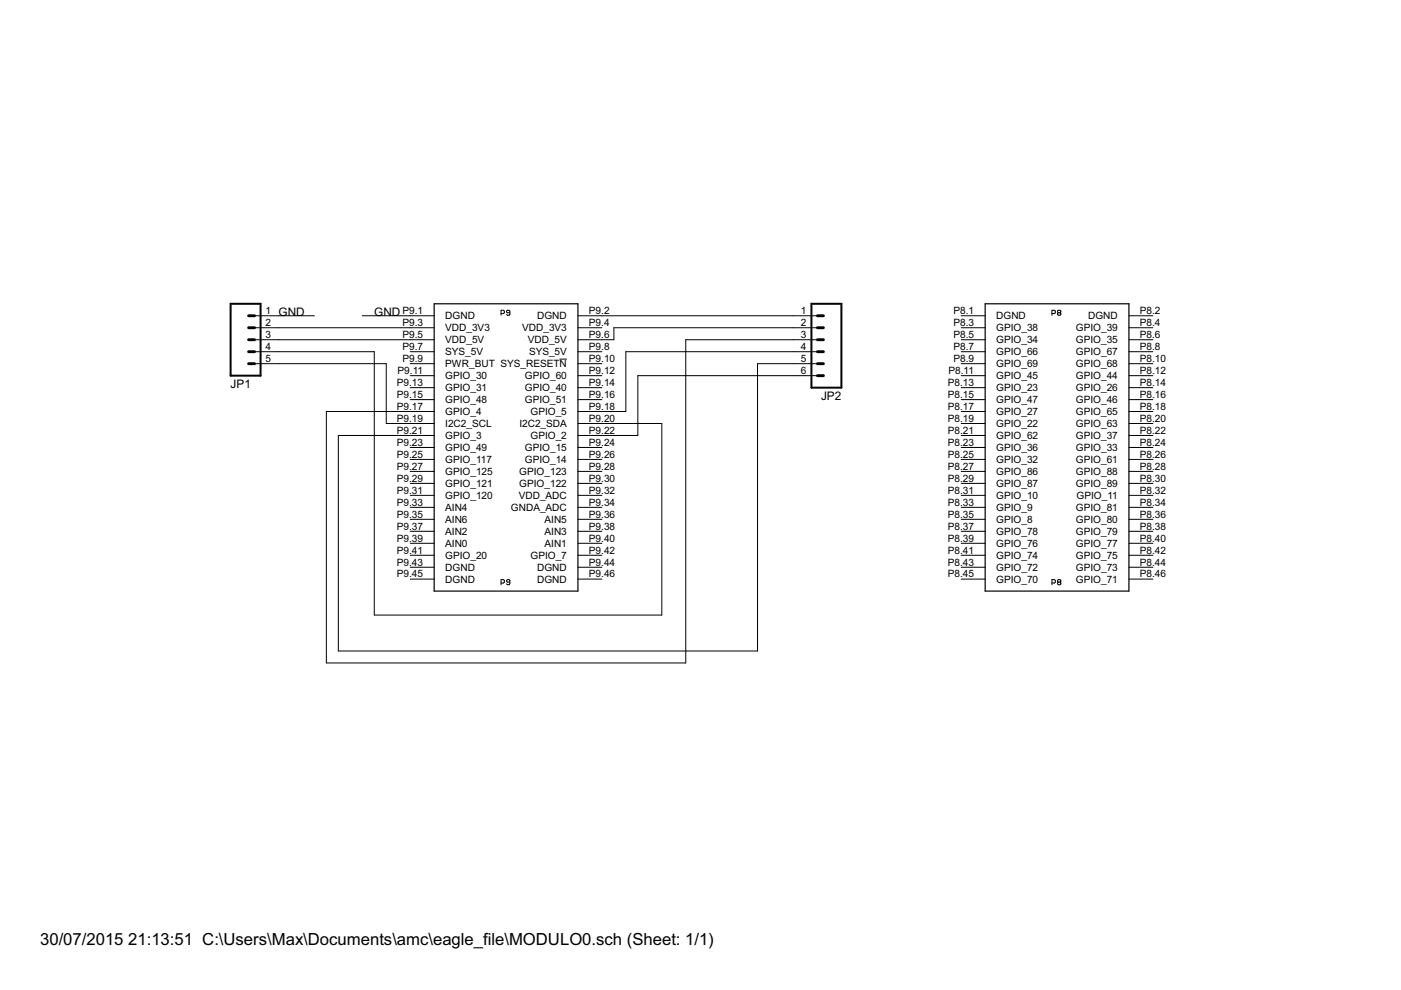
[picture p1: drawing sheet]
<?xml version="1.0" encoding="utf-8"?>
<!DOCTYPE eagle SYSTEM "eagle.dtd">
<!--
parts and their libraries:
SparkFun-Boards: Licensing: Creative Commons ShareAlike 4.0 International - https://creativecommons.org/licenses/by-sa/4.0
-->
<eagle version="7.1.0">
<drawing>
<settings>
<setting alwaysvectorfont="no"/>
<setting verticaltext="up"/>
</settings>
<grid distance="0.1" unitdist="inch" unit="inch" style="lines" multiple="1" display="no" altdistance="0.01" altunitdist="inch" altunit="inch"/>
<schematic xreflabel="%F%N/%S.%C%R" xrefpart="/%S.%C%R">
<libraries>
<library name="SparkFun-Boards">
<symbols>
<symbol name="BEAGLE_BONE_BLACK_P8">
<pin name="DGND@1" x="-20.32" y="25.4" length="middle"/>
<pin name="GPIO_38" x="-20.32" y="22.86" length="middle"/>
<pin name="GPIO_39" x="20.32" y="22.86" length="middle" rot="R180"/>
<pin name="GPIO_34" x="-20.32" y="20.32" length="middle"/>
<pin name="GPIO_35" x="20.32" y="20.32" length="middle" rot="R180"/>
<pin name="GPIO_66" x="-20.32" y="17.78" length="middle"/>
<pin name="GPIO_67" x="20.32" y="17.78" length="middle" rot="R180"/>
<pin name="GPIO_69" x="-20.32" y="15.24" length="middle"/>
<pin name="GPIO_68" x="20.32" y="15.24" length="middle" rot="R180"/>
<pin name="GPIO_45" x="-20.32" y="12.7" length="middle"/>
<pin name="GPIO_44" x="20.32" y="12.7" length="middle" rot="R180"/>
<pin name="GPIO_23" x="-20.32" y="10.16" length="middle"/>
<pin name="GPIO_26" x="20.32" y="10.16" length="middle" rot="R180"/>
<pin name="GPIO_47" x="-20.32" y="7.62" length="middle"/>
<pin name="GPIO_46" x="20.32" y="7.62" length="middle" rot="R180"/>
<pin name="GPIO_27" x="-20.32" y="5.08" length="middle"/>
<pin name="GPIO_65" x="20.32" y="5.08" length="middle" rot="R180"/>
<pin name="GPIO_22" x="-20.32" y="2.54" length="middle"/>
<pin name="GPIO_63" x="20.32" y="2.54" length="middle" rot="R180"/>
<pin name="GPIO_62" x="-20.32" y="0" length="middle"/>
<pin name="GPIO_37" x="20.32" y="0" length="middle" rot="R180"/>
<pin name="GPIO_36" x="-20.32" y="-2.54" length="middle"/>
<pin name="GPIO_61" x="20.32" y="-5.08" length="middle" rot="R180"/>
<pin name="GPIO_32" x="-20.32" y="-5.08" length="middle"/>
<pin name="GPIO_88" x="20.32" y="-7.62" length="middle" rot="R180"/>
<pin name="GPIO_86" x="-20.32" y="-7.62" length="middle"/>
<pin name="GPIO_89" x="20.32" y="-10.16" length="middle" rot="R180"/>
<pin name="GPIO_87" x="-20.32" y="-10.16" length="middle"/>
<pin name="GPIO_11" x="20.32" y="-12.7" length="middle" rot="R180"/>
<pin name="GPIO_10" x="-20.32" y="-12.7" length="middle"/>
<pin name="GPIO_81" x="20.32" y="-15.24" length="middle" rot="R180"/>
<pin name="GPIO_9" x="-20.32" y="-15.24" length="middle"/>
<pin name="GPIO_80" x="20.32" y="-17.78" length="middle" rot="R180"/>
<pin name="GPIO_8" x="-20.32" y="-17.78" length="middle"/>
<pin name="GPIO_79" x="20.32" y="-20.32" length="middle" rot="R180"/>
<pin name="GPIO_76" x="-20.32" y="-22.86" length="middle"/>
<pin name="GPIO_77" x="20.32" y="-22.86" length="middle" rot="R180"/>
<pin name="GPIO_74" x="-20.32" y="-25.4" length="middle"/>
<pin name="GPIO_75" x="20.32" y="-25.4" length="middle" rot="R180"/>
<pin name="DGND@2" x="20.32" y="25.4" length="middle" rot="R180"/>
<pin name="GPIO_72" x="-20.32" y="-27.94" length="middle"/>
<pin name="GPIO_73" x="20.32" y="-27.94" length="middle" rot="R180"/>
<pin name="GPIO_70" x="-20.32" y="-30.48" length="middle"/>
<pin name="GPIO_71" x="20.32" y="-30.48" length="middle" rot="R180"/>
<wire x1="-15.24" y1="27.94" x2="15.24" y2="27.94" width="0.254" layer="94"/>
<wire x1="15.24" y1="27.94" x2="15.24" y2="-33.02" width="0.254" layer="94"/>
<wire x1="15.24" y1="-33.02" x2="-15.24" y2="-33.02" width="0.254" layer="94"/>
<wire x1="-15.24" y1="-33.02" x2="-15.24" y2="27.94" width="0.254" layer="94"/>
<text x="0" y="25.4" size="1.27" layer="94" font="vector" ratio="15" align="bottom-center">P8</text>
<text x="0" y="-30.48" size="1.27" layer="94" font="vector" ratio="15" rot="R180" align="bottom-center">P8</text>
<pin name="GPIO_78" x="-20.32" y="-20.32" length="middle"/>
<pin name="GPIO_33" x="20.32" y="-2.54" length="middle" rot="R180"/>
</symbol>
<symbol name="BEAGLE_BONE_BLACK_P9">
<pin name="DGND@1" x="-20.32" y="25.4" length="middle"/>
<pin name="VDD_3V3@1" x="-20.32" y="22.86" length="middle"/>
<pin name="VDD_3V3@2" x="20.32" y="22.86" length="middle" rot="R180"/>
<pin name="SYS_5V@1" x="-20.32" y="17.78" length="middle"/>
<pin name="SYS_5V@2" x="20.32" y="17.78" length="middle" rot="R180"/>
<pin name="PWR_BUT" x="-20.32" y="15.24" length="middle"/>
<pin name="SYS_RESET!N" x="20.32" y="15.24" length="middle" rot="R180"/>
<pin name="GPIO_30" x="-20.32" y="12.7" length="middle"/>
<pin name="GPIO_60" x="20.32" y="12.7" length="middle" rot="R180"/>
<pin name="GPIO_31" x="-20.32" y="10.16" length="middle"/>
<pin name="GPIO_40" x="20.32" y="10.16" length="middle" rot="R180"/>
<pin name="GPIO_48" x="-20.32" y="7.62" length="middle"/>
<pin name="GPIO_51" x="20.32" y="7.62" length="middle" rot="R180"/>
<pin name="GPIO_4" x="-20.32" y="5.08" length="middle"/>
<pin name="GPIO_5" x="20.32" y="5.08" length="middle" rot="R180"/>
<pin name="I2C2_SCL" x="-20.32" y="2.54" length="middle"/>
<pin name="I2C2_SDA" x="20.32" y="2.54" length="middle" rot="R180"/>
<pin name="GPIO_3" x="-20.32" y="0" length="middle"/>
<pin name="GPIO_2" x="20.32" y="0" length="middle" rot="R180"/>
<pin name="GPIO_49" x="-20.32" y="-2.54" length="middle"/>
<pin name="GPIO_15" x="20.32" y="-2.54" length="middle" rot="R180"/>
<pin name="GPIO_117" x="-20.32" y="-5.08" length="middle"/>
<pin name="GPIO_14" x="20.32" y="-5.08" length="middle" rot="R180"/>
<pin name="GPIO_125" x="-20.32" y="-7.62" length="middle"/>
<pin name="GPIO_123" x="20.32" y="-7.62" length="middle" rot="R180"/>
<pin name="GPIO_121" x="-20.32" y="-10.16" length="middle"/>
<pin name="GPIO_122" x="20.32" y="-10.16" length="middle" rot="R180"/>
<pin name="GPIO_120" x="-20.32" y="-12.7" length="middle"/>
<pin name="VDD_ADC" x="20.32" y="-12.7" length="middle" rot="R180"/>
<pin name="AIN4" x="-20.32" y="-15.24" length="middle"/>
<pin name="GNDA_ADC" x="20.32" y="-15.24" length="middle" rot="R180"/>
<pin name="AIN6" x="-20.32" y="-17.78" length="middle"/>
<pin name="AIN5" x="20.32" y="-17.78" length="middle" rot="R180"/>
<pin name="AIN2" x="-20.32" y="-20.32" length="middle"/>
<pin name="AIN3" x="20.32" y="-20.32" length="middle" rot="R180"/>
<pin name="AIN0" x="-20.32" y="-22.86" length="middle"/>
<pin name="AIN1" x="20.32" y="-22.86" length="middle" rot="R180"/>
<pin name="GPIO_20" x="-20.32" y="-25.4" length="middle"/>
<pin name="GPIO_7" x="20.32" y="-25.4" length="middle" rot="R180"/>
<pin name="DGND@2" x="20.32" y="25.4" length="middle" rot="R180"/>
<pin name="DGND@3" x="-20.32" y="-27.94" length="middle"/>
<pin name="DGND@4" x="20.32" y="-27.94" length="middle" rot="R180"/>
<pin name="DGND@5" x="-20.32" y="-30.48" length="middle"/>
<pin name="DGND@6" x="20.32" y="-30.48" length="middle" rot="R180"/>
<wire x1="-15.24" y1="27.94" x2="15.24" y2="27.94" width="0.254" layer="94"/>
<wire x1="15.24" y1="27.94" x2="15.24" y2="-33.02" width="0.254" layer="94"/>
<wire x1="15.24" y1="-33.02" x2="-15.24" y2="-33.02" width="0.254" layer="94"/>
<wire x1="-15.24" y1="-33.02" x2="-15.24" y2="27.94" width="0.254" layer="94"/>
<text x="0" y="25.4" size="1.27" layer="94" font="vector" ratio="15" align="bottom-center">P9</text>
<text x="0" y="-30.48" size="1.27" layer="94" font="vector" ratio="15" rot="R180" align="bottom-center">P9</text>
<pin name="VDD_5V@1" x="-20.32" y="20.32" length="middle"/>
<pin name="VDD_5V@2" x="20.32" y="20.32" length="middle" rot="R180"/>
</symbol>
</symbols>
<devicesets>
<deviceset name="BEAGLE_BONE_BLACK_CAPE">
<gates>
<gate name="P8" symbol="BEAGLE_BONE_BLACK_P8" x="-17.78" y="-2.54"/>
<gate name="P9" symbol="BEAGLE_BONE_BLACK_P9" x="-17.78" y="-66.04"/>
</gates>
<devices>
<device name="" package="BEAGLE_BONE_BLACK_CAPE">
<connects>
<connect gate="P8" pin="DGND@1" pad="P8.1"/>
<connect gate="P8" pin="DGND@2" pad="P8.2"/>
<connect gate="P8" pin="GPIO_10" pad="P8.31"/>
<connect gate="P8" pin="GPIO_11" pad="P8.32"/>
<connect gate="P8" pin="GPIO_22" pad="P8.19"/>
<connect gate="P8" pin="GPIO_23" pad="P8.13"/>
<connect gate="P8" pin="GPIO_26" pad="P8.14"/>
<connect gate="P8" pin="GPIO_27" pad="P8.17"/>
<connect gate="P8" pin="GPIO_32" pad="P8.25"/>
<connect gate="P8" pin="GPIO_33" pad="P8.24"/>
<connect gate="P8" pin="GPIO_34" pad="P8.5"/>
<connect gate="P8" pin="GPIO_35" pad="P8.6"/>
<connect gate="P8" pin="GPIO_36" pad="P8.23"/>
<connect gate="P8" pin="GPIO_37" pad="P8.22"/>
<connect gate="P8" pin="GPIO_38" pad="P8.3"/>
<connect gate="P8" pin="GPIO_39" pad="P8.4"/>
<connect gate="P8" pin="GPIO_44" pad="P8.12"/>
<connect gate="P8" pin="GPIO_45" pad="P8.11"/>
<connect gate="P8" pin="GPIO_46" pad="P8.16"/>
<connect gate="P8" pin="GPIO_47" pad="P8.15"/>
<connect gate="P8" pin="GPIO_61" pad="P8.26"/>
<connect gate="P8" pin="GPIO_62" pad="P8.21"/>
<connect gate="P8" pin="GPIO_63" pad="P8.20"/>
<connect gate="P8" pin="GPIO_65" pad="P8.18"/>
<connect gate="P8" pin="GPIO_66" pad="P8.7"/>
<connect gate="P8" pin="GPIO_67" pad="P8.8"/>
<connect gate="P8" pin="GPIO_68" pad="P8.10"/>
<connect gate="P8" pin="GPIO_69" pad="P8.9"/>
<connect gate="P8" pin="GPIO_70" pad="P8.45"/>
<connect gate="P8" pin="GPIO_71" pad="P8.46"/>
<connect gate="P8" pin="GPIO_72" pad="P8.43"/>
<connect gate="P8" pin="GPIO_73" pad="P8.44"/>
<connect gate="P8" pin="GPIO_74" pad="P8.41"/>
<connect gate="P8" pin="GPIO_75" pad="P8.42"/>
<connect gate="P8" pin="GPIO_76" pad="P8.39"/>
<connect gate="P8" pin="GPIO_77" pad="P8.40"/>
<connect gate="P8" pin="GPIO_78" pad="P8.37"/>
<connect gate="P8" pin="GPIO_79" pad="P8.38"/>
<connect gate="P8" pin="GPIO_8" pad="P8.35"/>
<connect gate="P8" pin="GPIO_80" pad="P8.36"/>
<connect gate="P8" pin="GPIO_81" pad="P8.34"/>
<connect gate="P8" pin="GPIO_86" pad="P8.27"/>
<connect gate="P8" pin="GPIO_87" pad="P8.29"/>
<connect gate="P8" pin="GPIO_88" pad="P8.28"/>
<connect gate="P8" pin="GPIO_89" pad="P8.30"/>
<connect gate="P8" pin="GPIO_9" pad="P8.33"/>
<connect gate="P9" pin="AIN0" pad="P9.39"/>
<connect gate="P9" pin="AIN1" pad="P9.40"/>
<connect gate="P9" pin="AIN2" pad="P9.37"/>
<connect gate="P9" pin="AIN3" pad="P9.38"/>
<connect gate="P9" pin="AIN4" pad="P9.33"/>
<connect gate="P9" pin="AIN5" pad="P9.36"/>
<connect gate="P9" pin="AIN6" pad="P9.35"/>
<connect gate="P9" pin="DGND@1" pad="P9.1"/>
<connect gate="P9" pin="DGND@2" pad="P9.2"/>
<connect gate="P9" pin="DGND@3" pad="P9.43"/>
<connect gate="P9" pin="DGND@4" pad="P9.44"/>
<connect gate="P9" pin="DGND@5" pad="P9.45"/>
<connect gate="P9" pin="DGND@6" pad="P9.46"/>
<connect gate="P9" pin="GNDA_ADC" pad="P9.34"/>
<connect gate="P9" pin="GPIO_117" pad="P9.25"/>
<connect gate="P9" pin="GPIO_120" pad="P9.31"/>
<connect gate="P9" pin="GPIO_121" pad="P9.29"/>
<connect gate="P9" pin="GPIO_122" pad="P9.30"/>
<connect gate="P9" pin="GPIO_123" pad="P9.28"/>
<connect gate="P9" pin="GPIO_125" pad="P9.27"/>
<connect gate="P9" pin="GPIO_14" pad="P9.26"/>
<connect gate="P9" pin="GPIO_15" pad="P9.24"/>
<connect gate="P9" pin="GPIO_2" pad="P9.22"/>
<connect gate="P9" pin="GPIO_20" pad="P9.41"/>
<connect gate="P9" pin="GPIO_3" pad="P9.21"/>
<connect gate="P9" pin="GPIO_30" pad="P9.11"/>
<connect gate="P9" pin="GPIO_31" pad="P9.13"/>
<connect gate="P9" pin="GPIO_4" pad="P9.17"/>
<connect gate="P9" pin="GPIO_40" pad="P9.14"/>
<connect gate="P9" pin="GPIO_48" pad="P9.15"/>
<connect gate="P9" pin="GPIO_49" pad="P9.23"/>
<connect gate="P9" pin="GPIO_5" pad="P9.18"/>
<connect gate="P9" pin="GPIO_51" pad="P9.16"/>
<connect gate="P9" pin="GPIO_60" pad="P9.12"/>
<connect gate="P9" pin="GPIO_7" pad="P9.42"/>
<connect gate="P9" pin="I2C2_SCL" pad="P9.19"/>
<connect gate="P9" pin="I2C2_SDA" pad="P9.20"/>
<connect gate="P9" pin="PWR_BUT" pad="P9.9"/>
<connect gate="P9" pin="SYS_5V@1" pad="P9.7"/>
<connect gate="P9" pin="SYS_5V@2" pad="P9.8"/>
<connect gate="P9" pin="SYS_RESET!N" pad="P9.10"/>
<connect gate="P9" pin="VDD_3V3@1" pad="P9.3"/>
<connect gate="P9" pin="VDD_3V3@2" pad="P9.4"/>
<connect gate="P9" pin="VDD_5V@1" pad="P9.5"/>
<connect gate="P9" pin="VDD_5V@2" pad="P9.6"/>
<connect gate="P9" pin="VDD_ADC" pad="P9.32"/>
</connects>
<technologies>
<technology name=""/>
</technologies>
</device>
</devices>
</deviceset>
</devicesets>
</library>
<library name="SparkFun-Connectors">
<symbols>
<symbol name="M05">
<wire x1="3.81" y1="-7.62" x2="-2.54" y2="-7.62" width="0.4064" layer="94"/>
<wire x1="1.27" y1="0" x2="2.54" y2="0" width="0.6096" layer="94"/>
<wire x1="1.27" y1="-2.54" x2="2.54" y2="-2.54" width="0.6096" layer="94"/>
<wire x1="1.27" y1="-5.08" x2="2.54" y2="-5.08" width="0.6096" layer="94"/>
<wire x1="-2.54" y1="7.62" x2="-2.54" y2="-7.62" width="0.4064" layer="94"/>
<wire x1="3.81" y1="-7.62" x2="3.81" y2="7.62" width="0.4064" layer="94"/>
<wire x1="-2.54" y1="7.62" x2="3.81" y2="7.62" width="0.4064" layer="94"/>
<wire x1="1.27" y1="5.08" x2="2.54" y2="5.08" width="0.6096" layer="94"/>
<wire x1="1.27" y1="2.54" x2="2.54" y2="2.54" width="0.6096" layer="94"/>
<text x="-2.54" y="-10.16" size="1.778" layer="96">&gt;VALUE</text>
<text x="-2.54" y="8.382" size="1.778" layer="95">&gt;NAME</text>
<pin name="1" x="7.62" y="-5.08" visible="pad" length="middle" direction="pas" swaplevel="1" rot="R180"/>
<pin name="2" x="7.62" y="-2.54" visible="pad" length="middle" direction="pas" swaplevel="1" rot="R180"/>
<pin name="3" x="7.62" y="0" visible="pad" length="middle" direction="pas" swaplevel="1" rot="R180"/>
<pin name="4" x="7.62" y="2.54" visible="pad" length="middle" direction="pas" swaplevel="1" rot="R180"/>
<pin name="5" x="7.62" y="5.08" visible="pad" length="middle" direction="pas" swaplevel="1" rot="R180"/>
</symbol>
<symbol name="M06">
<wire x1="1.27" y1="-7.62" x2="-5.08" y2="-7.62" width="0.4064" layer="94"/>
<wire x1="-1.27" y1="0" x2="0" y2="0" width="0.6096" layer="94"/>
<wire x1="-1.27" y1="-2.54" x2="0" y2="-2.54" width="0.6096" layer="94"/>
<wire x1="-1.27" y1="-5.08" x2="0" y2="-5.08" width="0.6096" layer="94"/>
<wire x1="-5.08" y1="10.16" x2="-5.08" y2="-7.62" width="0.4064" layer="94"/>
<wire x1="1.27" y1="-7.62" x2="1.27" y2="10.16" width="0.4064" layer="94"/>
<wire x1="-5.08" y1="10.16" x2="1.27" y2="10.16" width="0.4064" layer="94"/>
<wire x1="-1.27" y1="5.08" x2="0" y2="5.08" width="0.6096" layer="94"/>
<wire x1="-1.27" y1="2.54" x2="0" y2="2.54" width="0.6096" layer="94"/>
<wire x1="-1.27" y1="7.62" x2="0" y2="7.62" width="0.6096" layer="94"/>
<text x="-5.08" y="-10.16" size="1.778" layer="96">&gt;VALUE</text>
<text x="-5.08" y="10.922" size="1.778" layer="95">&gt;NAME</text>
<pin name="1" x="5.08" y="-5.08" visible="pad" length="middle" direction="pas" swaplevel="1" rot="R180"/>
<pin name="2" x="5.08" y="-2.54" visible="pad" length="middle" direction="pas" swaplevel="1" rot="R180"/>
<pin name="3" x="5.08" y="0" visible="pad" length="middle" direction="pas" swaplevel="1" rot="R180"/>
<pin name="4" x="5.08" y="2.54" visible="pad" length="middle" direction="pas" swaplevel="1" rot="R180"/>
<pin name="5" x="5.08" y="5.08" visible="pad" length="middle" direction="pas" swaplevel="1" rot="R180"/>
<pin name="6" x="5.08" y="7.62" visible="pad" length="middle" direction="pas" swaplevel="1" rot="R180"/>
</symbol>
</symbols>
<devicesets>
<deviceset name="M05" prefix="JP" uservalue="yes">
<gates>
<gate name="G$1" symbol="M05" x="-2.54" y="0"/>
</gates>
<devices>
<device name="PTH" package="1X05">
<connects>
<connect gate="G$1" pin="1" pad="1"/>
<connect gate="G$1" pin="2" pad="2"/>
<connect gate="G$1" pin="3" pad="3"/>
<connect gate="G$1" pin="4" pad="4"/>
<connect gate="G$1" pin="5" pad="5"/>
</connects>
<technologies>
<technology name=""/>
</technologies>
</device>
<device name="1.27MM" package="1X05-1.27MM">
<connects>
<connect gate="G$1" pin="1" pad="1"/>
<connect gate="G$1" pin="2" pad="2"/>
<connect gate="G$1" pin="3" pad="3"/>
<connect gate="G$1" pin="4" pad="4"/>
<connect gate="G$1" pin="5" pad="5"/>
</connects>
<technologies>
<technology name=""/>
</technologies>
</device>
<device name="LOCK" package="1X05_LOCK">
<connects>
<connect gate="G$1" pin="1" pad="1"/>
<connect gate="G$1" pin="2" pad="2"/>
<connect gate="G$1" pin="3" pad="3"/>
<connect gate="G$1" pin="4" pad="4"/>
<connect gate="G$1" pin="5" pad="5"/>
</connects>
<technologies>
<technology name=""/>
</technologies>
</device>
<device name="LOCK_LONGPADS" package="1X05_LOCK_LONGPADS">
<connects>
<connect gate="G$1" pin="1" pad="1"/>
<connect gate="G$1" pin="2" pad="2"/>
<connect gate="G$1" pin="3" pad="3"/>
<connect gate="G$1" pin="4" pad="4"/>
<connect gate="G$1" pin="5" pad="5"/>
</connects>
<technologies>
<technology name=""/>
</technologies>
</device>
<device name="PTH_LONGPADS" package="1X05_LONGPADS">
<connects>
<connect gate="G$1" pin="1" pad="1"/>
<connect gate="G$1" pin="2" pad="2"/>
<connect gate="G$1" pin="3" pad="3"/>
<connect gate="G$1" pin="4" pad="4"/>
<connect gate="G$1" pin="5" pad="5"/>
</connects>
<technologies>
<technology name=""/>
</technologies>
</device>
<device name="SMD" package="1X05-1MM">
<connects>
<connect gate="G$1" pin="1" pad="1"/>
<connect gate="G$1" pin="2" pad="2"/>
<connect gate="G$1" pin="3" pad="3"/>
<connect gate="G$1" pin="4" pad="4"/>
<connect gate="G$1" pin="5" pad="5"/>
</connects>
<technologies>
<technology name=""/>
</technologies>
</device>
<device name="SMD2" package="1X05-1MM-RA">
<connects>
<connect gate="G$1" pin="1" pad="1"/>
<connect gate="G$1" pin="2" pad="2"/>
<connect gate="G$1" pin="3" pad="3"/>
<connect gate="G$1" pin="4" pad="4"/>
<connect gate="G$1" pin="5" pad="5"/>
</connects>
<technologies>
<technology name=""/>
</technologies>
</device>
<device name="NO_SILK" package="1X05_NO_SILK">
<connects>
<connect gate="G$1" pin="1" pad="1"/>
<connect gate="G$1" pin="2" pad="2"/>
<connect gate="G$1" pin="3" pad="3"/>
<connect gate="G$1" pin="4" pad="4"/>
<connect gate="G$1" pin="5" pad="5"/>
</connects>
<technologies>
<technology name=""/>
</technologies>
</device>
<device name="JST" package="JST-5-PTH">
<connects>
<connect gate="G$1" pin="1" pad="1"/>
<connect gate="G$1" pin="2" pad="2"/>
<connect gate="G$1" pin="3" pad="3"/>
<connect gate="G$1" pin="4" pad="4"/>
<connect gate="G$1" pin="5" pad="5"/>
</connects>
<technologies>
<technology name=""/>
</technologies>
</device>
<device name="JST-VERT" package="JST-5-PTH-VERT">
<connects>
<connect gate="G$1" pin="1" pad="1"/>
<connect gate="G$1" pin="2" pad="2"/>
<connect gate="G$1" pin="3" pad="3"/>
<connect gate="G$1" pin="4" pad="4"/>
<connect gate="G$1" pin="5" pad="5"/>
</connects>
<technologies>
<technology name=""/>
</technologies>
</device>
<device name="SCREW" package="SCREWTERMINAL-3.5MM-5">
<connects>
<connect gate="G$1" pin="1" pad="1"/>
<connect gate="G$1" pin="2" pad="2"/>
<connect gate="G$1" pin="3" pad="3"/>
<connect gate="G$1" pin="4" pad="4"/>
<connect gate="G$1" pin="5" pad="5"/>
</connects>
<technologies>
<technology name="">
<attribute name="PROD_ID" value="Combine 8288+8399" constant="no"/>
</technology>
</technologies>
</device>
</devices>
</deviceset>
<deviceset name="M06" prefix="JP" uservalue="yes">
<gates>
<gate name="G$1" symbol="M06" x="-2.54" y="0"/>
</gates>
<devices>
<device name="SILK_FEMALE_PTH" package="1X06">
<connects>
<connect gate="G$1" pin="1" pad="1"/>
<connect gate="G$1" pin="2" pad="2"/>
<connect gate="G$1" pin="3" pad="3"/>
<connect gate="G$1" pin="4" pad="4"/>
<connect gate="G$1" pin="5" pad="5"/>
<connect gate="G$1" pin="6" pad="6"/>
</connects>
<technologies>
<technology name="">
<attribute name="PROD_ID" value="CONN-08437"/>
</technology>
</technologies>
</device>
<device name="POLAR" package="MOLEX-1X6">
<connects>
<connect gate="G$1" pin="1" pad="1"/>
<connect gate="G$1" pin="2" pad="2"/>
<connect gate="G$1" pin="3" pad="3"/>
<connect gate="G$1" pin="4" pad="4"/>
<connect gate="G$1" pin="5" pad="5"/>
<connect gate="G$1" pin="6" pad="6"/>
</connects>
<technologies>
<technology name=""/>
</technologies>
</device>
<device name="RA" package="MOLEX-1X6-RA">
<connects>
<connect gate="G$1" pin="1" pad="1"/>
<connect gate="G$1" pin="2" pad="2"/>
<connect gate="G$1" pin="3" pad="3"/>
<connect gate="G$1" pin="4" pad="4"/>
<connect gate="G$1" pin="5" pad="5"/>
<connect gate="G$1" pin="6" pad="6"/>
</connects>
<technologies>
<technology name=""/>
</technologies>
</device>
<device name="SMD" package="1X06-SMD">
<connects>
<connect gate="G$1" pin="1" pad="1"/>
<connect gate="G$1" pin="2" pad="2"/>
<connect gate="G$1" pin="3" pad="3"/>
<connect gate="G$1" pin="4" pad="4"/>
<connect gate="G$1" pin="5" pad="5"/>
<connect gate="G$1" pin="6" pad="6"/>
</connects>
<technologies>
<technology name="">
<attribute name="PROD_ID" value="CONN-08971" constant="no"/>
<attribute name="VALUE" value="RA 6Pin SMD" constant="no"/>
</technology>
</technologies>
</device>
<device name="LOCK" package="1X06_LOCK">
<connects>
<connect gate="G$1" pin="1" pad="1"/>
<connect gate="G$1" pin="2" pad="2"/>
<connect gate="G$1" pin="3" pad="3"/>
<connect gate="G$1" pin="4" pad="4"/>
<connect gate="G$1" pin="5" pad="5"/>
<connect gate="G$1" pin="6" pad="6"/>
</connects>
<technologies>
<technology name=""/>
</technologies>
</device>
<device name="LOCK_LONGPADS" package="1X06_LOCK_LONGPADS">
<connects>
<connect gate="G$1" pin="1" pad="1"/>
<connect gate="G$1" pin="2" pad="2"/>
<connect gate="G$1" pin="3" pad="3"/>
<connect gate="G$1" pin="4" pad="4"/>
<connect gate="G$1" pin="5" pad="5"/>
<connect gate="G$1" pin="6" pad="6"/>
</connects>
<technologies>
<technology name=""/>
</technologies>
</device>
<device name="POLAR_LOCK" package="MOLEX-1X6_LOCK">
<connects>
<connect gate="G$1" pin="1" pad="1"/>
<connect gate="G$1" pin="2" pad="2"/>
<connect gate="G$1" pin="3" pad="3"/>
<connect gate="G$1" pin="4" pad="4"/>
<connect gate="G$1" pin="5" pad="5"/>
<connect gate="G$1" pin="6" pad="6"/>
</connects>
<technologies>
<technology name=""/>
</technologies>
</device>
<device name="RA_LOCK" package="MOLEX-1X6-RA_LOCK">
<connects>
<connect gate="G$1" pin="1" pad="1"/>
<connect gate="G$1" pin="2" pad="2"/>
<connect gate="G$1" pin="3" pad="3"/>
<connect gate="G$1" pin="4" pad="4"/>
<connect gate="G$1" pin="5" pad="5"/>
<connect gate="G$1" pin="6" pad="6"/>
</connects>
<technologies>
<technology name=""/>
</technologies>
</device>
<device name="SIP_LOCK" package="1X06-SIP_LOCK">
<connects>
<connect gate="G$1" pin="1" pad="1"/>
<connect gate="G$1" pin="2" pad="2"/>
<connect gate="G$1" pin="3" pad="3"/>
<connect gate="G$1" pin="4" pad="4"/>
<connect gate="G$1" pin="5" pad="5"/>
<connect gate="G$1" pin="6" pad="6"/>
</connects>
<technologies>
<technology name=""/>
</technologies>
</device>
<device name="FEMALE_LOCK" package="1X06_FEMALE_LOCK.010">
<connects>
<connect gate="G$1" pin="1" pad="1"/>
<connect gate="G$1" pin="2" pad="2"/>
<connect gate="G$1" pin="3" pad="3"/>
<connect gate="G$1" pin="4" pad="4"/>
<connect gate="G$1" pin="5" pad="5"/>
<connect gate="G$1" pin="6" pad="6"/>
</connects>
<technologies>
<technology name=""/>
</technologies>
</device>
<device name="LONGPADS" package="1X06_LONGPADS">
<connects>
<connect gate="G$1" pin="1" pad="1"/>
<connect gate="G$1" pin="2" pad="2"/>
<connect gate="G$1" pin="3" pad="3"/>
<connect gate="G$1" pin="4" pad="4"/>
<connect gate="G$1" pin="5" pad="5"/>
<connect gate="G$1" pin="6" pad="6"/>
</connects>
<technologies>
<technology name=""/>
</technologies>
</device>
<device name="1X06-SMD_EDGE_FEMALE" package="1X06-SMD_EDGE">
<connects>
<connect gate="G$1" pin="1" pad="1"/>
<connect gate="G$1" pin="2" pad="2"/>
<connect gate="G$1" pin="3" pad="3"/>
<connect gate="G$1" pin="4" pad="4"/>
<connect gate="G$1" pin="5" pad="5"/>
<connect gate="G$1" pin="6" pad="6"/>
</connects>
<technologies>
<technology name=""/>
</technologies>
</device>
<device name="3.5MM-6" package="SCREWTERMINAL-3.5MM-6">
<connects>
<connect gate="G$1" pin="1" pad="1"/>
<connect gate="G$1" pin="2" pad="2"/>
<connect gate="G$1" pin="3" pad="3"/>
<connect gate="G$1" pin="4" pad="4"/>
<connect gate="G$1" pin="5" pad="5"/>
<connect gate="G$1" pin="6" pad="6"/>
</connects>
<technologies>
<technology name=""/>
</technologies>
</device>
<device name="SMDF" package="1X06-SMD-FEMALE">
<connects>
<connect gate="G$1" pin="1" pad="1"/>
<connect gate="G$1" pin="2" pad="2"/>
<connect gate="G$1" pin="3" pad="3"/>
<connect gate="G$1" pin="4" pad="4"/>
<connect gate="G$1" pin="5" pad="5"/>
<connect gate="G$1" pin="6" pad="6"/>
</connects>
<technologies>
<technology name=""/>
</technologies>
</device>
<device name="SMD-FEMALE-V2" package="1X06-SMD-FEMALE-V2">
<connects>
<connect gate="G$1" pin="1" pad="1"/>
<connect gate="G$1" pin="2" pad="2"/>
<connect gate="G$1" pin="3" pad="3"/>
<connect gate="G$1" pin="4" pad="4"/>
<connect gate="G$1" pin="5" pad="5"/>
<connect gate="G$1" pin="6" pad="6"/>
</connects>
<technologies>
<technology name=""/>
</technologies>
</device>
<device name="POGOPIN_HOLES_ONLY" package="1X06_HOLES_ONLY">
<connects>
<connect gate="G$1" pin="1" pad="1"/>
<connect gate="G$1" pin="2" pad="2"/>
<connect gate="G$1" pin="3" pad="3"/>
<connect gate="G$1" pin="4" pad="4"/>
<connect gate="G$1" pin="5" pad="5"/>
<connect gate="G$1" pin="6" pad="6"/>
</connects>
<technologies>
<technology name="">
<attribute name="PROD_ID" value="CONN-08437"/>
</technology>
</technologies>
</device>
<device name="SMD-STRAIGHT-FEMALE" package="1X06_SMD_STRAIGHT">
<connects>
<connect gate="G$1" pin="1" pad="1"/>
<connect gate="G$1" pin="2" pad="2"/>
<connect gate="G$1" pin="3" pad="3"/>
<connect gate="G$1" pin="4" pad="4"/>
<connect gate="G$1" pin="5" pad="5"/>
<connect gate="G$1" pin="6" pad="6"/>
</connects>
<technologies>
<technology name="">
<attribute name="PROD_ID" value="CONN-10203"/>
</technology>
</technologies>
</device>
<device name="SMD-STRAIGHT-ALT-FEMALE" package="1X06_SMD_STRAIGHT_ALT">
<connects>
<connect gate="G$1" pin="1" pad="1"/>
<connect gate="G$1" pin="2" pad="2"/>
<connect gate="G$1" pin="3" pad="3"/>
<connect gate="G$1" pin="4" pad="4"/>
<connect gate="G$1" pin="5" pad="5"/>
<connect gate="G$1" pin="6" pad="6"/>
</connects>
<technologies>
<technology name="">
<attribute name="PROD_ID" value="CONN-10203"/>
</technology>
</technologies>
</device>
<device name="SMD-STRAIGHT-COMBO-FEMALE" package="1X06_SMD_STRAIGHT_COMBO">
<connects>
<connect gate="G$1" pin="1" pad="1"/>
<connect gate="G$1" pin="2" pad="2"/>
<connect gate="G$1" pin="3" pad="3"/>
<connect gate="G$1" pin="4" pad="4"/>
<connect gate="G$1" pin="5" pad="5"/>
<connect gate="G$1" pin="6" pad="6"/>
</connects>
<technologies>
<technology name="">
<attribute name="PROD_ID" value="CONN-10203"/>
</technology>
</technologies>
</device>
<device name="VERNIER-ANALOG" package="BTA">
<connects>
<connect gate="G$1" pin="1" pad="1"/>
<connect gate="G$1" pin="2" pad="2"/>
<connect gate="G$1" pin="3" pad="3"/>
<connect gate="G$1" pin="4" pad="4"/>
<connect gate="G$1" pin="5" pad="5"/>
<connect gate="G$1" pin="6" pad="6"/>
</connects>
<technologies>
<technology name=""/>
</technologies>
</device>
<device name="VERNIER-DIGITAL" package="BTD">
<connects>
<connect gate="G$1" pin="1" pad="1"/>
<connect gate="G$1" pin="2" pad="2"/>
<connect gate="G$1" pin="3" pad="3"/>
<connect gate="G$1" pin="4" pad="4"/>
<connect gate="G$1" pin="5" pad="5"/>
<connect gate="G$1" pin="6" pad="6"/>
</connects>
<technologies>
<technology name=""/>
</technologies>
</device>
<device name="SMD_MALE" package="1X06_SMD_MALE">
<connects>
<connect gate="G$1" pin="1" pad="1"/>
<connect gate="G$1" pin="2" pad="2"/>
<connect gate="G$1" pin="3" pad="3"/>
<connect gate="G$1" pin="4" pad="4"/>
<connect gate="G$1" pin="5" pad="5"/>
<connect gate="G$1" pin="6" pad="6"/>
</connects>
<technologies>
<technology name="">
<attribute name="PROD_ID" value="CONN-11293"/>
</technology>
</technologies>
</device>
<device name="SMD-1MM" package="1X06-1MM">
<connects>
<connect gate="G$1" pin="1" pad="1"/>
<connect gate="G$1" pin="2" pad="2"/>
<connect gate="G$1" pin="3" pad="3"/>
<connect gate="G$1" pin="4" pad="4"/>
<connect gate="G$1" pin="5" pad="5"/>
<connect gate="G$1" pin="6" pad="6"/>
</connects>
<technologies>
<technology name=""/>
</technologies>
</device>
<device name="NO_SILK_FEMALE_PTH" package="1X06_NO_SILK">
<connects>
<connect gate="G$1" pin="1" pad="1"/>
<connect gate="G$1" pin="2" pad="2"/>
<connect gate="G$1" pin="3" pad="3"/>
<connect gate="G$1" pin="4" pad="4"/>
<connect gate="G$1" pin="5" pad="5"/>
<connect gate="G$1" pin="6" pad="6"/>
</connects>
<technologies>
<technology name="">
<attribute name="PROD_ID" value="CONN-08437"/>
</technology>
</technologies>
</device>
<device name="NO_SILK_YES_STOP" package="1X06_NO_SILK_YES_STOP">
<connects>
<connect gate="G$1" pin="1" pad="1"/>
<connect gate="G$1" pin="2" pad="2"/>
<connect gate="G$1" pin="3" pad="3"/>
<connect gate="G$1" pin="4" pad="4"/>
<connect gate="G$1" pin="5" pad="5"/>
<connect gate="G$1" pin="6" pad="6"/>
</connects>
<technologies>
<technology name=""/>
</technologies>
</device>
</devices>
</deviceset>
</devicesets>
</library>
</libraries>
<attributes>
</attributes>
<variantdefs>
</variantdefs>
<classes>
<class number="0" name="default" width="0" drill="0">
</class>
</classes>
<parts>
<part name="U$1" library="SparkFun-Boards" deviceset="BEAGLE_BONE_BLACK_CAPE" device=""/>
<part name="JP1" library="SparkFun-Connectors" deviceset="M05" device="PTH"/>
<part name="JP2" library="SparkFun-Connectors" deviceset="M06" device="SILK_FEMALE_PTH"/>
</parts>
<sheets>
<sheet>
<plain>
</plain>
<instances>
<instance part="U$1" gate="P9" x="99.06" y="45.72"/>
<instance part="JP1" gate="G$1" x="43.18" y="66.04" rot="MR180"/>
<instance part="JP2" gate="G$1" x="165.1" y="66.04" rot="R180"/>
</instances>
<busses>
</busses>
<nets>
<net name="N$2" class="0">
<segment>
<pinref part="JP1" gate="G$1" pin="2"/>
<pinref part="U$1" gate="P9" pin="VDD_3V3@1"/>
<wire x1="50.8" y1="68.58" x2="78.74" y2="68.58" width="0.1524" layer="91"/>
</segment>
</net>
<net name="N$3" class="0">
<segment>
<pinref part="U$1" gate="P9" pin="VDD_5V@1"/>
<pinref part="JP1" gate="G$1" pin="3"/>
<wire x1="78.74" y1="66.04" x2="50.8" y2="66.04" width="0.1524" layer="91"/>
</segment>
</net>
<net name="N$4" class="0">
<segment>
<pinref part="U$1" gate="P9" pin="I2C2_SCL"/>
<wire x1="73.66" y1="60.96" x2="73.66" y2="48.26" width="0.1524" layer="91"/>
<wire x1="73.66" y1="48.26" x2="78.74" y2="48.26" width="0.1524" layer="91"/>
<pinref part="JP1" gate="G$1" pin="5"/>
<wire x1="50.8" y1="60.96" x2="73.66" y2="60.96" width="0.1524" layer="91"/>
</segment>
</net>
<net name="N$5" class="0">
<segment>
<wire x1="71.12" y1="63.5" x2="71.12" y2="7.62" width="0.1524" layer="91"/>
<wire x1="71.12" y1="7.62" x2="132.08" y2="7.62" width="0.1524" layer="91"/>
<wire x1="132.08" y1="7.62" x2="132.08" y2="48.26" width="0.1524" layer="91"/>
<pinref part="U$1" gate="P9" pin="I2C2_SDA"/>
<wire x1="132.08" y1="48.26" x2="119.38" y2="48.26" width="0.1524" layer="91"/>
<pinref part="JP1" gate="G$1" pin="4"/>
<wire x1="71.12" y1="63.5" x2="50.8" y2="63.5" width="0.1524" layer="91"/>
</segment>
</net>
<net name="N$6" class="0">
<segment>
<pinref part="JP2" gate="G$1" pin="1"/>
<pinref part="U$1" gate="P9" pin="DGND@2"/>
<wire x1="160.02" y1="71.12" x2="119.38" y2="71.12" width="0.1524" layer="91"/>
</segment>
</net>
<net name="N$7" class="0">
<segment>
<pinref part="U$1" gate="P9" pin="VDD_5V@2"/>
<wire x1="119.38" y1="66.04" x2="121.92" y2="66.04" width="0.1524" layer="91"/>
<wire x1="121.92" y1="66.04" x2="121.92" y2="68.58" width="0.1524" layer="91"/>
<pinref part="JP2" gate="G$1" pin="2"/>
<wire x1="121.92" y1="68.58" x2="160.02" y2="68.58" width="0.1524" layer="91"/>
</segment>
</net>
<net name="N$8" class="0">
<segment>
<pinref part="U$1" gate="P9" pin="GPIO_4"/>
<wire x1="78.74" y1="50.8" x2="60.96" y2="50.8" width="0.1524" layer="91"/>
<wire x1="60.96" y1="50.8" x2="60.96" y2="-2.54" width="0.1524" layer="91"/>
<wire x1="60.96" y1="-2.54" x2="137.16" y2="-2.54" width="0.1524" layer="91"/>
<wire x1="137.16" y1="-2.54" x2="137.16" y2="66.04" width="0.1524" layer="91"/>
<pinref part="JP2" gate="G$1" pin="3"/>
<wire x1="137.16" y1="66.04" x2="160.02" y2="66.04" width="0.1524" layer="91"/>
</segment>
</net>
<net name="N$9" class="0">
<segment>
<pinref part="JP2" gate="G$1" pin="4"/>
<wire x1="160.02" y1="63.5" x2="124.46" y2="63.5" width="0.1524" layer="91"/>
<wire x1="124.46" y1="63.5" x2="124.46" y2="50.8" width="0.1524" layer="91"/>
<pinref part="U$1" gate="P9" pin="GPIO_5"/>
<wire x1="124.46" y1="50.8" x2="119.38" y2="50.8" width="0.1524" layer="91"/>
</segment>
</net>
<net name="N$10" class="0">
<segment>
<pinref part="U$1" gate="P9" pin="GPIO_2"/>
<wire x1="119.38" y1="45.72" x2="127" y2="45.72" width="0.1524" layer="91"/>
<wire x1="127" y1="45.72" x2="127" y2="58.42" width="0.1524" layer="91"/>
<pinref part="JP2" gate="G$1" pin="6"/>
<wire x1="127" y1="58.42" x2="160.02" y2="58.42" width="0.1524" layer="91"/>
</segment>
</net>
<net name="N$11" class="0">
<segment>
<pinref part="U$1" gate="P9" pin="GPIO_3"/>
<wire x1="78.74" y1="45.72" x2="63.5" y2="45.72" width="0.1524" layer="91"/>
<wire x1="63.5" y1="45.72" x2="63.5" y2="0" width="0.1524" layer="91"/>
<wire x1="63.5" y1="0" x2="152.4" y2="0" width="0.1524" layer="91"/>
<wire x1="152.4" y1="0" x2="152.4" y2="60.96" width="0.1524" layer="91"/>
<pinref part="JP2" gate="G$1" pin="5"/>
<wire x1="152.4" y1="60.96" x2="160.02" y2="60.96" width="0.1524" layer="91"/>
</segment>
</net>
<net name="GND" class="0">
<segment>
<pinref part="JP1" gate="G$1" pin="1"/>
<wire x1="50.8" y1="71.12" x2="58.42" y2="71.12" width="0.1524" layer="91"/>
<label x="50.8" y="71.12" size="1.778" layer="95"/>
</segment>
<segment>
<pinref part="U$1" gate="P9" pin="DGND@1"/>
<wire x1="78.74" y1="71.12" x2="68.58" y2="71.12" width="0.1524" layer="91"/>
<label x="71.12" y="71.12" size="1.778" layer="95"/>
</segment>
</net>
</nets>
</sheet>
</sheets>
</schematic>
</drawing>
</eagle>
